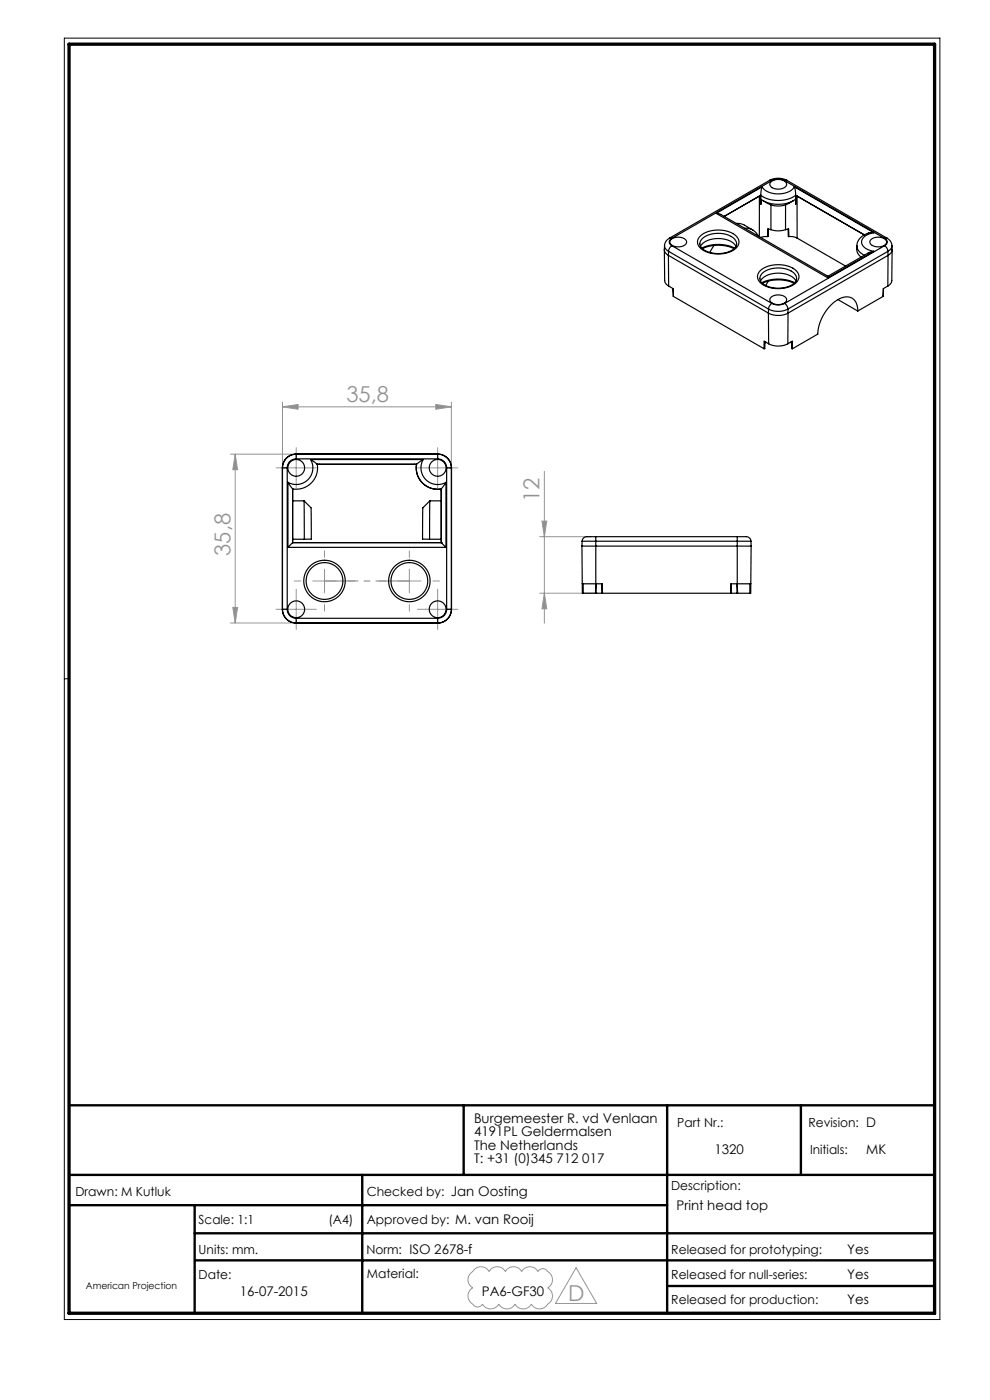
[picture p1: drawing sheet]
<svg xmlns="http://www.w3.org/2000/svg" width="210mm" height="297mm" viewBox="0 0 210 297" stroke-linecap="round" stroke-linejoin="round" font-family="sans-serif">
<path d="M13.6 8.1h185.8v271.8h-185.8zM14.6 144h-1" fill="none" stroke="#000" stroke-width=".21"/>
<path d="M14.6 234.5h183.6M98.4 234.5v14.7M141.5 234.5v44.1M169.9 234.5v14.7M14.6 249.2h183.6M14.6 255.7h126.9M41.3 255.7v22.9M76.8 249.2v29.4M41.3 261.6h156.9M41.4 267.4h156.8M141.5 272.8h56.7" fill="none" stroke="#000" stroke-width=".5"/>
<path d="M14.6 9.4h183.6v269.2h-183.6z" fill="none" stroke="#000" stroke-width=".7"/>
<g fill="none" stroke="#959595" stroke-width=".21">
<path d="M48.9 96.3h12.9M49.9 96.3l.5 3.3h-1zM49.9 96.3v35.9M59.9 86.3l3.3-.5v1zM59.9 85.3v13M59.9 86.3h35.8M60.3 99.3h5M62.8 96.8v5M90.3 99.3h5M92.4 85.8l3.3 .5-3.3 .5zM92.8 96.8v5M95.7 85.3v13"/>
<path d="M115.5 100v32.2M114.5 113.9h10.9M115 110.6h1l-.5 3.3zM48.9 132.2h12.9M49.4 128.9h1l-.5 3.3zM60.3 129.3h5M62.8 126.8v5M66.3 123.3h5M68.8 120.8v5M84.3 123.3h5M86.8 120.8v5M90.3 129.3h5"/>
<path d="M92.8 126.8v5M114.5 125.9h12.3M115.5 125.9l.5 3.3h-1zM99.8 270.1l.3-.2a2.07 2.07 0 0 1 3.6-.2 1.98 1.98 0 0 1 3.5 0 1.98 1.98 0 0 1 3.5 0 1.98 1.98 0 0 1 3.4 0 1.27 1.27 0 0 1 2.2 .2 1.98 1.98 0 0 1-.1 3.3 2.07 2.07 0 0 1-.1 3.6 1.98 1.98 0 0 1-3.4-.1 1.98 1.98 0 0 1-3.4 0 1.98 1.98 0 0 1-3.5 0 1.98 1.98 0 0 1-3.5 0 1.27 1.27 0 0 1-2.2-.1 1.98 1.98 0 0 1 .2-3.4 1.98 1.98 0 0 1-.5-3.1zM122.2 268.9l4.4 7.6h-8.8z"/>
</g>
<path d="M68.8 123.3h18" fill="none" stroke="#808080" stroke-width=".21" stroke-dasharray="15.2 1.3 1.3 1.3" stroke-dashoffset="8.1"/>
<g fill="none" stroke="#959595" stroke-width=".21" stroke-dasharray="15.2 1.3 1.3 1.3">
<path d="M60.3 99.3h-1.7M62.8 96.8v-1.8M65.3 99.3h1.8M90.3 99.3h-1.7M92.8 96.8v-1.8M95.3 99.3h1.8M62.8 101.8v1.7M68.8 118.3v-1.4M86.8 118.3v-1.4M92.8 101.8v1.7M60.3 129.3h-1.7M62.8 126.8v-1.8"/>
<path d="M62.8 131.8v1.7M63.8 123.3h-1.4M65.3 129.3h1.8M68.8 128.3v1.4M73.8 123.3h1.4M81.8 123.3h-1.4M86.8 128.3v1.4M90.3 129.3h-1.7M91.8 123.3h1.4M92.8 126.8v-1.8M92.8 131.8v1.7M95.3 129.3h1.8"/>
</g>
<g fill="#959595">
<path d="M115.5 125.9l.5 3.3h-1zM115 110.6h1l-.5 3.3z"/>
<path d="M49.9 96.3l.5 3.3h-1zM49.4 128.9h1l-.5 3.3z"/>
<path d="M59.9 86.3l3.3-.5v1zM92.4 85.8l3.3 .5-3.3 .5z"/>
</g>
<g fill="none" stroke="#000" stroke-width=".25">
<path d="M161.7 39.6a4.6 4.6 0 0 0 5.4 1.2l1-.6 .4-.6M161.7 39.6l-.3 1.8M161.7 39.6l-9.8 5.7M163.2 38.3l.1-.1a4 4 0 0 1 3.6 .1M163.2 38.3h.5M163.2 38.3l-21.2 12.2M163.5 38.6a2.39 2.39 0 0 1 3.3 .3 1.3 1.3 0 0 1-1.6 1.2 1.45 1.45 0 0 1-1.9-1.2zM163.7 38.3a2.98 2.98 0 0 1 2.7 0M163.7 38.3l-21.2 12.3M166.4 38.3l21.2 12.3M166.9 38.3h-.5M166.9 38.3l21.2 12.2"/>
<path d="M168.5 39.6l.3 1.8M168.5 39.6l16.9 9.8M140.9 53l.1 6.7 .3 .5 .5 .5M141 52.1l-.1 .8a1.42 1.42 0 0 0 .9 1.3M141 52.1a1.4 1.4 0 0 0 .8 1.2M141.8 54.2l21.2 12.2M141.8 54.2v6.5M141.8 53.3l21.2 12.3M141.8 53.3v.9M142 50.5l.5 .1M142 50.5a1.94 1.94 0 0 0-1 1.6M142.3 50.9a2.38 2.38 0 0 1 3.3 .2 1.3 1.3 0 0 1-1.6 1.3 1.45 1.45 0 0 1-1.9-1.3z"/>
<path d="M142.5 50.6a.82 .82 0 0 0-.5 .7 .82 .82 0 0 0 .5 .8M142.5 52.1a1.57 1.57 0 0 0-.7 1.2M142.5 52.1l21.2 12.3M148.6 50a6.2 6.2 0 0 1 7.8 .3 1.91 1.91 0 0 1-1.2 3 6.4 6.4 0 0 1-6.8-.8 1.65 1.65 0 0 1 .2-2.5zM149 50.6a5.5 5.5 0 0 1 6.9 .3 1.45 1.45 0 0 1-.8 2.3 5.9 5.9 0 0 1-6.3-.7 1.31 1.31 0 0 1 .2-1.9zM149 52.7a8.3 8.3 0 0 1 6.7 0M151.5 52.1l-.9 1.5M151.9 45.3l1 .2 22.7 13.1M151.9 45.3l23.7 13.6M155.8 52.6a8.2 8.2 0 0 0-6.9 0M156.1 52.3a5 5 0 0 0-5.7-1.4 2.97 2.97 0 0 0-1.8 1.4M156.2 47.4l1.1 .1 .6 .3"/>
<path d="M157.9 47.8l1.8 1M158 48.4a2.81 2.81 0 0 1 2.8 1.7M161.3 57.4a6.2 6.2 0 0 1 7.8 .3 1.91 1.91 0 0 1-1.1 2.9 6.4 6.4 0 0 1-6.8-.8 1.65 1.65 0 0 1 .1-2.4zM161.4 41.4a6.7 6.7 0 0 0 7.4 0M161.4 41.4v1.9M161.4 41.4h.1M161.4 41.4l-7.8 4.5M161.4 43.3l-.3-1.7v8.6M161.4 43.3v-1a6.8 6.8 0 0 0 7.4 0v1M161.7 58a5.5 5.5 0 0 1 7 .2 1.45 1.45 0 0 1-.8 2.3 5.9 5.9 0 0 1-6.4-.6 1.31 1.31 0 0 1 .2-1.9zM161.9 42.6l1.6 .9M162.8 50.2l-1.4 .2"/>
<path d="M162.9 50.1l-.1 .1M163 59.6l-.6 1M163 48.6l-.1 1.5M163.5 43.5a5 5 0 0 0 3.1 0M163.5 43.5v5.2M163.5 48.7l-.6-.1-.1 1.6M163.5 48.7a4.9 4.9 0 0 0 3.1 0M166.6 48.7l.7-.1v1.6M166.6 43.5v5.2M167.2 48.6v1.5l.1 .1M167.3 50.2h.9l.9 .3M168.3 42.6l-1.7 .9"/>
<path d="M168.6 60a8.2 8.2 0 0 0-7 0M168.8 43.3l.3-1.7v8.9M168.8 41.4v1.9M168.8 41.4h.1M168.8 41.4l14.5 8.4M168.8 59.6a4.9 4.9 0 0 0-5.3-1.5 3.1 3.1 0 0 0-2.2 1.5M169.1 50.5l10.3 5.9M175.6 58.6v.3M181.8 52.1l-.1 .8a2.03 2.03 0 0 0 1 1.6M181.8 52.1a2.38 2.38 0 0 0 1.5 2M184.1 53.7l-8.5 4.9M184.7 50.9a2.38 2.38 0 0 1 3.3 .2 1.3 1.3 0 0 1-1.6 1.3 1.45 1.45 0 0 1-1.8-1.3z"/>
<path d="M185.4 49.4a3.3 3.3 0 0 0-3.6 2.7M185.4 49.4a2.69 2.69 0 0 0-2.6 1.9 2.58 2.58 0 0 0 2.6 2M185.4 53.3l-1.3 .4M185.4 53.3l-9.8 5.6M187.6 50.6a.82 .82 0 0 1 .6 .7 .82 .82 0 0 1-.6 .8M187.6 52.1a1.57 1.57 0 0 1 .7 1.2M187.6 52.1l-21.2 12.3M188.1 50.5a1.97 1.97 0 0 1 1.1 1.6M188.1 50.5l-.5 .1M188.3 53.3l-21.2 12.3M188.3 53.3l.1 .9M188.4 54.2l-21.2 12.2"/>
<path d="M188.4 54.2l-.1 6.5M189.2 52.1v.8a1.42 1.42 0 0 1-.8 1.3M189.2 52.1a1.4 1.4 0 0 1-.9 1.2M189.2 53l-.1 6.7-.2 .5-.6 .5M141.8 60.7l1 .5v1.7M142.8 61.2v1.7M142.8 62.9l19.3 11.1M161.7 60.1a8.3 8.3 0 0 1 6.8 0M162.3 72.5l-.1 1.4-.1 .1M162.4 72.6l-.1 .2M163 66.4a4.6 4.6 0 0 0 4.2 0M163 66.4v6.5"/>
<path d="M163 65.6a4.5 4.5 0 0 0 4.1 0M163 65.6v.8M163 72.9a4.5 4.5 0 0 0 4.1 0M163 72.9l-.9-.5v1.6M163.5 63.1a2.39 2.39 0 0 1 3.3 .3 1.3 1.3 0 0 1-1.6 1.2 1.45 1.45 0 0 1-1.9-1.2zM163.7 64.4a1.57 1.57 0 0 0-.7 1.2M163.7 64.4a2.98 2.98 0 0 0 2.7 0M166.4 64.4a1.57 1.57 0 0 1 .7 1.2M167.1 72.9l1-.5v1.6M167.1 65.6l.1 .8M167.2 66.4l-.1 6.5M167.7 72.6l.2 .2"/>
<path d="M167.9 72.5v1.4l.2 .1M177.7 63.6l4.2 2.4M181.9 66a2.5 2.5 0 0 0-2.5-3 7.9 7.9 0 0 0-5.5 5.4l-.4 2.5-5.4 3.1M187.3 62.9l-5.4 3.1M187.4 61.2l-.1 1.7M188.3 60.7l-.9 .5-.1 1.7M59.9 99.3h.1M59.9 99.3v30M59.9 99.3h1M60.9 99.3v30M62.8 96.3v1M62.8 97.3a1.91 1.91 0 0 0-1.9 2"/>
<path d="M62.8 96.3a2.91 2.91 0 0 0-2.9 3M62.8 96.3a2.94 2.94 0 0 0-2.9 3M62.8 97.3h30M62.8 96.3h30M62.8 96.3h.1M65.9 97.5a3.5 3.5 0 0 1-.6 4.3 3.5 3.5 0 0 1-4.2 .5M65.9 97.5l1.4 1M65.9 97.5h23.9M67.3 98.5a4.5 4.5 0 0 1-5.2 5.2M67.3 98.5h.1M67.3 98.5h21.1M67.7 98.5h-.4"/>
<path d="M87.9 98.5h.4M88.3 98.5h.1M88.3 98.5a4.6 4.6 0 0 0 5.3 5.3M88.4 98.5a4.5 4.5 0 0 0 5.2 5.2M88.4 98.5h-.1M89.8 97.5a3.5 3.5 0 0 0 .5 4.3 3.5 3.5 0 0 0 4.3 .5M89.8 97.5l-1.4 1M92.8 96.3v1M92.8 97.3a1.91 1.91 0 0 1 1.9 2M92.8 96.3a2.91 2.91 0 0 1 2.9 3M92.8 96.3a2.94 2.94 0 0 1 3 3M92.8 96.3h.1"/>
<path d="M94.7 99.3h1M94.7 99.3v30M95.7 99.3v30M95.7 99.3h.1M95.8 99.3v30M61.1 102.3l1 1.4M61.1 116.1h33.5M61.1 102.3v13.8M62.1 115.1l-1 1M62.1 115.1h31.5M62.1 103.7h.1M62.1 103.7v11.4"/>
<path d="M62.1 106.3h2.4v8.1M62.1 114.4h2.4M62.1 103.7v.4M64.5 106.2l1.5 1.5M66 107.7v6.7h-1.5M91.1 114.4h2.5M91.2 106.2l-1.5 1.5v1.9l-.1 4.8h1.5M93.6 103.8v.3M93.6 115.1l1 1M93.6 115.1h.1M93.6 106.3h-2.4l-.1 8.1M93.6 103.7v11.4"/>
<path d="M93.6 103.7v.1M94.6 102.3l-1 1.4M94.6 102.3v13.8M123.4 115.9h35.9M123.4 115.9l.1 8M123.5 114.8h2.9M123.5 114.8l-.1 1.1M126.4 113.9v.9M126.4 113.9h-1.8a1.01 1.01 0 0 0-1.1 .9M126.4 114.8v9.1M126.4 114.8h30M126.4 113.9h30"/>
<path d="M156.4 114.8h2.9M156.4 113.9v.9M156.4 113.9h1.8a1.01 1.01 0 0 1 1.1 .9M156.4 114.8v9.1M159.3 114.8v1.1M159.3 115.9v8M59.9 129.3a2.94 2.94 0 0 0 2.9 2.9M59.9 129.3h.1M59.9 129.3h1M59.9 129.3a2.91 2.91 0 0 0 2.9 2.9M60.9 129.3a1.91 1.91 0 0 0 1.9 1.9M62.8 131.2v1"/>
<path d="M62.8 132.2h30M62.8 131.2h30M62.8 132.2h.1M92.8 131.2v1M92.8 132.2h.1M94.7 129.3h1M94.7 129.3a1.91 1.91 0 0 1-1.9 1.9M95.7 129.3a2.91 2.91 0 0 1-2.9 2.9M95.7 129.3h.1M95.8 129.3a2.94 2.94 0 0 1-3 2.9M123.5 123.9h2.9M123.5 123.9v2h.2"/>
<path d="M123.7 123.9v2M123.7 125.9h2.6M126.3 125.9h.1M126.4 123.9l-.1 2M126.4 123.9h1.3l.1 2M126.4 125.9h1.3M126.5 123.9l-.1 2M127.6 123.9l.1 2M127.7 125.9h.1M127.8 125.9h27.2M155 125.9h.1M155.1 123.9v2"/>
<path d="M156.3 123.9l.1 2h-1.3M156.4 125.9h.1M156.4 123.9h-1.4v2M156.4 123.9h2.9M156.4 123.9l.1 2M156.5 125.9h2.6M159.1 123.9v2M159.3 123.9l-.1 2h-.1"/>
<circle cx="62.8" cy="99.3" r="1.78"/>
<circle cx="92.8" cy="99.3" r="1.78"/>
<circle cx="62.8" cy="129.3" r="1.78"/>
<circle cx="68.8" cy="123.3" r="4.4"/>
<circle cx="68.8" cy="123.3" r="3.9"/>
<circle cx="86.8" cy="123.3" r="3.9"/>
<circle cx="86.8" cy="123.3" r="4.4"/>
<circle cx="92.8" cy="129.3" r="1.78"/>
</g>
<g font-size="4.7" fill="#959595">
<text x="73.5" y="85.3">35,8</text>
<text x="114.5" y="106.4" transform="rotate(-90 114.5 106.4)">12</text>
<text x="48.9" y="117.9" transform="rotate(-90 48.9 117.9)">35,8</text>
<text x="120.5" y="275.9">D</text>
</g>
<g font-size="2.8">
<text x="100.5" y="238.2">Burgemeester R. vd Venlaan</text>
<text x="100.5" y="241.1">4191PL Geldermalsen</text>
<text x="100.5" y="243.9">The Netherlands</text>
<text x="151.5" y="244.7">1320</text>
<text x="183.8" y="244.8">MK</text>
<text x="100.5" y="246.7">T: +31 (0)345 712 017</text>
<text x="143.5" y="256.7">Print head top</text>
<text x="179.7" y="266">Yes</text>
<text x="50.9" y="275">16-07-2015</text>
<text x="102.2" y="275">PA6-GF30</text>
<text x="179.7" y="271.4">Yes</text>
<text x="179.7" y="276.6">Yes</text>
</g>
<g font-size="2.7">
<text x="143.7" y="239.1">Part Nr.:</text>
<text x="171.5" y="239.1">Revision: D</text>
<text x="171.8" y="244.8">Initials:</text>
<text x="16" y="253.7">Drawn: M Kutluk</text>
<text x="77.8" y="253.7">Checked by: Jan Oosting</text>
<text x="142.4" y="252.5">Description:</text>
<text x="42.1" y="259.7">Scale: 1:1</text>
<text x="69.7" y="259.7">(A4)</text>
<text x="77.8" y="259.7">Approved by: M. van Rooij</text>
<text x="42.1" y="266">Units: mm.</text>
<text x="77.7" y="266">Norm: ISO 2678-f</text>
<text x="142.4" y="266">Released for prototyping:</text>
<text x="42.1" y="271.3">Date:</text>
<text x="77.8" y="271">Material:</text>
<text x="142.4" y="271.3">Released for null-series:</text>
<text x="142.4" y="276.6">Released for production:</text>
</g>
<text font-size="2" x="18.2" y="273.4">American Projection</text>
</svg>
